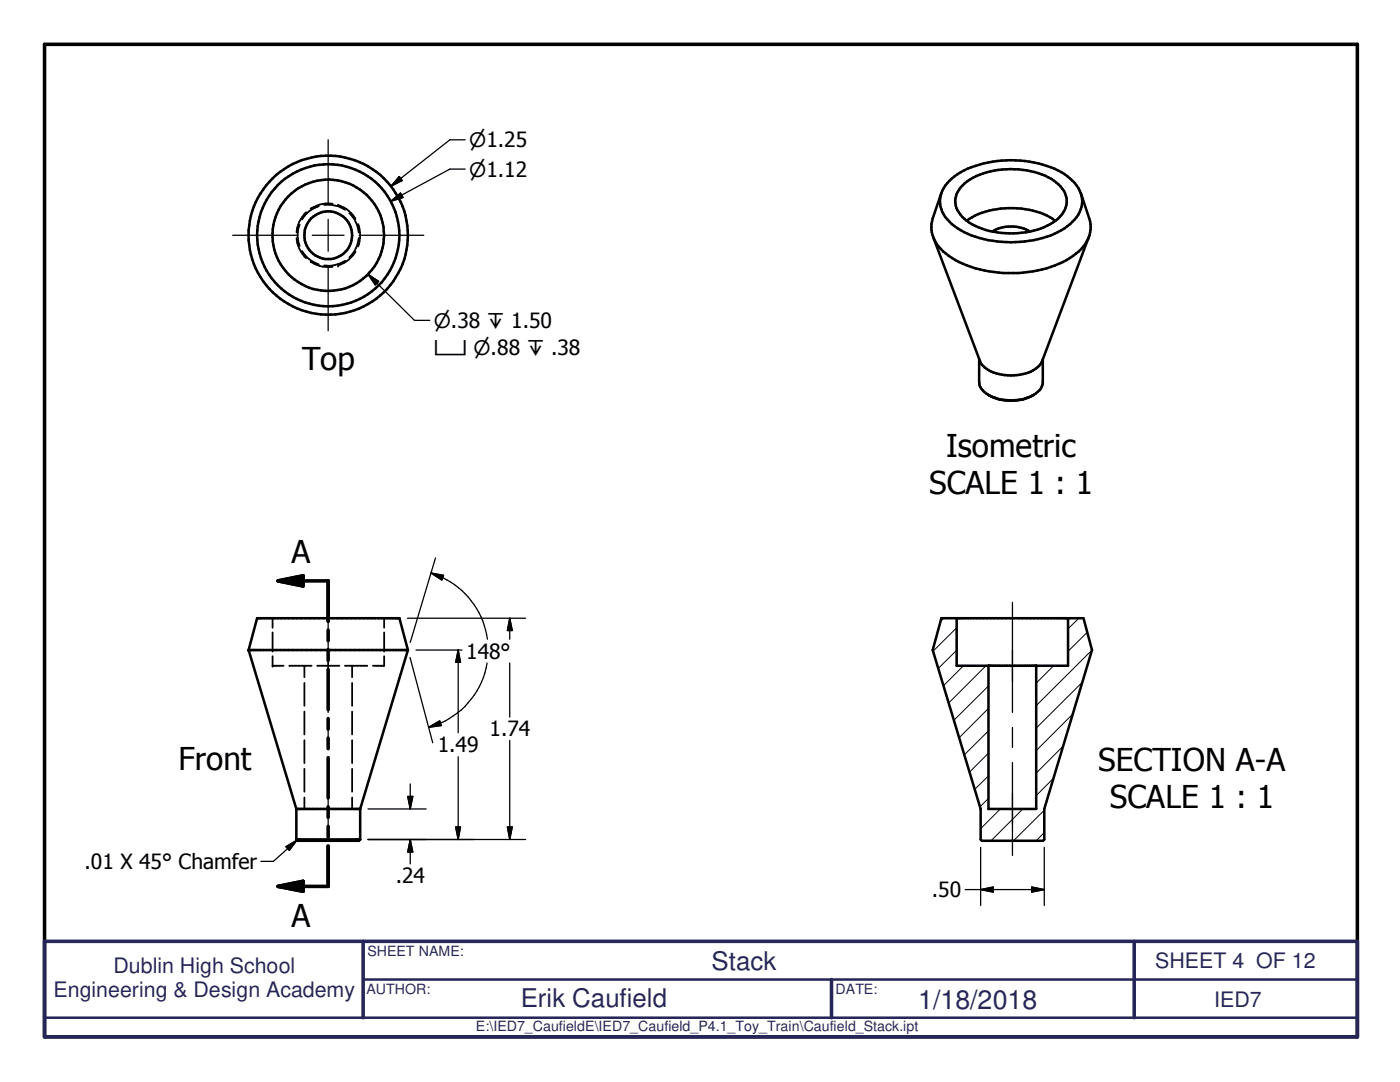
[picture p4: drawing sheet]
<svg xmlns="http://www.w3.org/2000/svg" width="279mm" height="216mm" viewBox="0 0 279 216" stroke-linecap="round" stroke-linejoin="round" font-family="sans-serif">
<g fill="none" stroke="#000" stroke-width=".51">
<path d="M187.8 38.6l-1.7 5a6.7 6.7 0 0 0 3.3 7.5 22.2 22.2 0 0 0 14.8 3.3 18.6 18.6 0 0 0 11.6-4.7 6 6 0 0 0 1.6-6.1l-1.7-5M189.5 36.1a14 14 0 0 1 6.8-3.5 22 22 0 0 1 16.2 2.2 7.1 7.1 0 0 1 3.5 5.4 6.7 6.7 0 0 1-3.5 5.4 21.4 21.4 0 0 1-16.2 2.1 13.4 13.4 0 0 1-7.7-4.4 5.3 5.3 0 0 1 .9-7.2zM186.2 47.3l9.4 24.8a5.2 5.2 0 0 0 3.7 2.5 9.5 9.5 0 0 0 7.7-1.3l.6-.6 .4-.6 9.3-24.8M192.9 44.1a15.9 15.9 0 0 1 10.9-2.5 12.8 12.8 0 0 1 6.8 2.5M193 44.1a4.6 4.6 0 0 1-2.1-5.4 8.8 8.8 0 0 1 6-4.3 17.6 17.6 0 0 1 12.9 1.3 5.8 5.8 0 0 1 3.1 4.3 5.4 5.4 0 0 1-3.3 4.7l-1.9 .9-2.2 .6M193 44.1a15.2 15.2 0 0 0 10.1 2.4l2.4-.3M198.1 46.2a7.1 7.1 0 0 1 7.4 0M195.4 71.7v4.5a3.3 3.3 0 0 0 2.2 2.8l.8 .4 1.6 .4M197.3 78.8l.6 .4M206.3 78.8a9.5 9.5 0 0 1-8.2 .4M208.1 71.7v4.9a4.4 4.4 0 0 1-3.2 2.8l-1.6 .4h-3M49.6 129.7l1.7-6.3h28.4l1.7 6.3"/>
<path d="M49.6 129.7h31.8M49.6 129.7l9.5 31.7M81.4 129.7l-9.5 31.7M187.9 123.4h28.3l1.7 6.3-9.5 31.7v6.1l-.2 .3h-12.2l-.3-.3v-6.1l-9.6-31.7zM190.9 123.4v9.4h22.2v-9.4M197.3 132.8v28.6h9.5v-28.6M59.1 167.5h12.8M59.1 167.5l.3 .3h12.2l.3-.3M59.1 161.4h12.8M59.1 161.4v6.1M71.9 161.4v6.1"/>
<circle cx="65.5" cy="46.9" r="4.8"/>
<circle cx="65.5" cy="46.9" r="14.2"/>
<circle cx="65.5" cy="46.9" r="15.9"/>
<circle cx="65.5" cy="46.9" r="11.1"/>
</g>
<g fill="#000">
<circle cx="67.5" cy="53" r=".18"/>
<circle cx="67.5" cy="40.9" r=".18"/>
<circle cx="49.6" cy="129.7" r=".25"/>
<circle cx="54.4" cy="132.8" r=".18"/>
<circle cx="206.8" cy="132.8" r=".25"/>
<circle cx="213.1" cy="123.4" r=".25"/>
</g>
<g fill="none" stroke="#000" stroke-width=".35">
<path d="M59.2 47.5a6.3 6.3 0 0 0 1.9 4M59.8 44.8a5.5 5.5 0 0 0 0 4.3M60.3 50.1a6.1 6.1 0 0 0 3.3 2.6M61.1 42.3l-.4 .4a6.1 6.1 0 0 0-1.5 3.7M62 52.2a6.1 6.1 0 0 0 4.4 1M63.6 41.1a5.7 5.7 0 0 0-3.3 2.7M64.7 40.9h.4a5.9 5.9 0 0 1 3.8 1M66.4 40.6a6.5 6.5 0 0 0-4.4 1.1M67.5 40.9a6.3 6.3 0 0 1 3.5 2.8M68.9 52a6.2 6.2 0 0 1-4.2 1M69.7 42.5a5.8 5.8 0 0 1 1.9 3.9M71 50.2a6.3 6.3 0 0 1-3.5 2.8"/>
<path d="M71.5 44.7a6.2 6.2 0 0 1 0 4.5M71.6 47.5l-.1 .4a5.8 5.8 0 0 1-1.8 3.5M54.4 130.9v1.9h2.2M54.4 123.4v1.9M54.4 126.2v3.8M57.7 132.8h4.5M60.7 132.8v2.3M60.7 136.3v4.5M63.3 132.8h4.4M68.8 132.8h4.5M70.3 132.8v2.3M70.3 136.3v4.5"/>
<path d="M76.7 130.9v1.9h-2.3M76.7 123.4v1.9M76.7 126.2v3.8M60.7 142v4.6M60.7 147.7v4.6M60.7 153.4v4.6M60.7 159.1v2.3M70.3 142v4.6M70.3 147.7v4.6M70.3 153.4v4.6M70.3 159.1v2.3"/>
</g>
<g fill="none" stroke="#000" stroke-width=".71">
<path d="M8.9 8.8h262v198.1h-262zM55.5 115.9l5-1v2zM55.5 115.9h10v8.1M65.5 125.7v2.1M65.5 129.6v2.2M65.5 133.6v8M65.5 143.4v2.1M65.5 147.3v2.1M65.5 151.2v8M55.5 176.9l5-1v1.9zM65.5 161v2.1M65.5 164.9v2.1"/>
<path d="M65.5 168.8v8.1h-10"/>
</g>
<path d="M72.5 195.5h198.4M8.9 203.1h262" fill="none" stroke="#262659" stroke-width=".51"/>
<path d="M8.9 187.8h262v19.1h-262zM72.5 187.8v15.3M165.9 195.5v7.6M226.4 187.8v15.3" fill="none" stroke="#262659" stroke-width=".71"/>
<g fill="#000">
<path d="M79.7 35.2l.6 .8-2.3 1.2zM78 40.2l1.9-1.7 .5 .9zM73.4 54.7l2.2 1.4-.7 .8zM55.5 115.9l5-1v2zM86 114.3l2.5 .5-.3 .9zM91.4 129.7l.5 2.5h-1zM101.7 123.4l.5 2.4h-.9zM81.4 158.9h1l-.5 2.5zM85.6 145.1l2.2-1.3 .3 1zM57.1 169l2.2-1.4-1.6 2.1zM55.5 176.9l5-1v1.9zM81.9 167.5l.5 2.5h-1z"/>
<path d="M90.9 165h1l-.5 2.5zM101.3 165h.9l-.5 2.5zM195.7 177.5l2.5-.5v1zM205.9 177l2.5 .5-2.5 .5z"/>
</g>
<g fill="none" stroke="#000" stroke-width=".2">
<path d="M188.3 123.4l-.6 .6M190.9 129.8l-3.6 3.5M190.9 125.3l-4.7 4.6M192.3 132.8l-4 4M196.8 132.8l-7.5 7.5M197.3 136.9l-6.9 6.8M210.3 132.8l-3.5 3.5M215.3 123.4l-2.2 2.1M216 136.1l-9.2 9.2M217 126.2l-3.9 3.8M217.9 129.7l-11.1 11.1M197.3 159.3l-1.7 1.7"/>
<path d="M197.3 154.8l-2.8 2.7M197.3 150.3l-3.8 3.8M197.3 145.8l-4.9 4.8M197.3 141.4l-5.9 5.8M210.2 155.3l-3.4 3.4M212.2 148.9l-5.4 5.4M214.1 142.5l-7.3 7.3M199.6 161.4l-3.9 4M204.1 161.4l-6.3 6.4M208.4 166.1l-1.6 1.7M208.4 161.7l-6.1 6.1"/>
</g>
<g fill="none" stroke="#000" stroke-width=".25">
<path d="M65.5 27.9v12.9M79.7 35.2l.6 .8-2.3 1.2zM92.8 27.9h-3l-11.8 9.3M92.8 33.7h-3l-11.8 6.5M46.4 46.9h12.9M62.3 46.9h6.4M65.5 43.8v6.3M65.5 53.1v12.9M71.7 46.9h12.9M73.4 54.7l2.2 1.4-.7 .8zM73.4 54.7l9.3 9.2h3.1M78 40.2l1.9-1.7 .5 .9z"/>
<path d="M86 114.3l2.5 .5-.3 .9zM86 114.3a16.2 16.2 0 0 1 11.3 13.3M86.9 111.3l-5 16.9M65.5 120.2v22M81.3 123.4h23.6M81.8 131.2l4.6 17M83 129.7h9.2M91.4 129.7l.5 2.5h-1zM91.4 129.7v16.5M97.2 132.3a16 16 0 0 1-11.6 12.8M101.7 123.4l.5 2.4h-.9zM101.7 123.4v4.2"/>
<path d="M101.7 132.3v10.8M202.1 120.2v22M65.5 145.2v3.9M65.5 152.1v12.5M81.4 158.9h1l-.5 2.5zM81.9 156.4v5M85.6 145.1l2.2-1.3 .3 1zM91.4 151v16.5M101.7 147.7v19.8M202.1 145.2v3.9M202.1 152.1v18.6M57.1 169l2.2-1.4-1.6 2.1z"/>
<path d="M59.3 167.6l-4.7 4.3h-2.5M73.4 161.4h11.6M73.4 167.5h31.5M81.9 167.5l.5 2.5h-1zM81.9 167.5v4.9M90.9 165h1l-.5 2.5zM101.3 165h.9l-.5 2.5zM192.6 177.5h15.8M195.7 177.5l2.5-.5v1zM195.7 169.1v11.6M205.9 177l2.5 .5-2.5 .5zM208.4 169.1v11.6"/>
</g>
<g font-size="6.3">
<text x="60.3" y="73.9">Top</text>
<text x="188.8" y="91.1">Isometric</text>
<text x="185.4" y="98.6">SCALE 1 : 1</text>
<text x="58.2" y="112.4">A</text>
<text x="35.6" y="153.7">Front</text>
<text x="219.2" y="153.8">SECTION A-A</text>
<text x="221.5" y="161.2">SCALE 1 : 1</text>
<text x="58.2" y="184.9">A</text>
</g>
<text font-size="5.3" fill="#262659" x="183.3" y="201.3">1/18/2018</text>
<g font-size="5.1" fill="#262659">
<text x="142" y="193.5">Stack</text>
<text x="103.9" y="200.9">Erik Caufield</text>
</g>
<g font-size="4.2">
<text x="93" y="131.4">148°</text>
<text x="97.7" y="146.9">1.74</text>
<text x="87.4" y="150.1">1.49</text>
<text x="16.8" y="173.4">.01 X 45° Chamfer</text>
<text x="79" y="176.3">.24</text>
<text x="186" y="179">.50</text>
</g>
<g font-size="4.2" fill="#262659">
<text x="22.6" y="194.2">Dublin High School</text>
<text x="230.5" y="193.2">SHEET 4 OF 12</text>
<text x="10.7" y="199">Engineering &amp; Design Academy</text>
<text x="242.3" y="200.9">IED7</text>
</g>
<g font-size="4">
<text x="93.6" y="29.4">⌀1.25</text>
<text x="93.6" y="35.2">⌀1.12</text>
<text x="86.6" y="65.4">⌀.38 ↧ 1.50</text>
<text x="86.6" y="70.8">⌴ ⌀.88 ↧ .38</text>
</g>
<g font-size="2.8" fill="#262659">
<text x="73.3" y="190.8">SHEET NAME:</text>
<text x="73.2" y="198.3">AUTHOR:</text>
<text x="166.8" y="198.4">DATE:</text>
<text x="95" y="205.8">E:\IED7_CaufieldE\IED7_Caufield_P4.1_Toy_Train\Caufield_Stack.ipt</text>
</g>
</svg>
